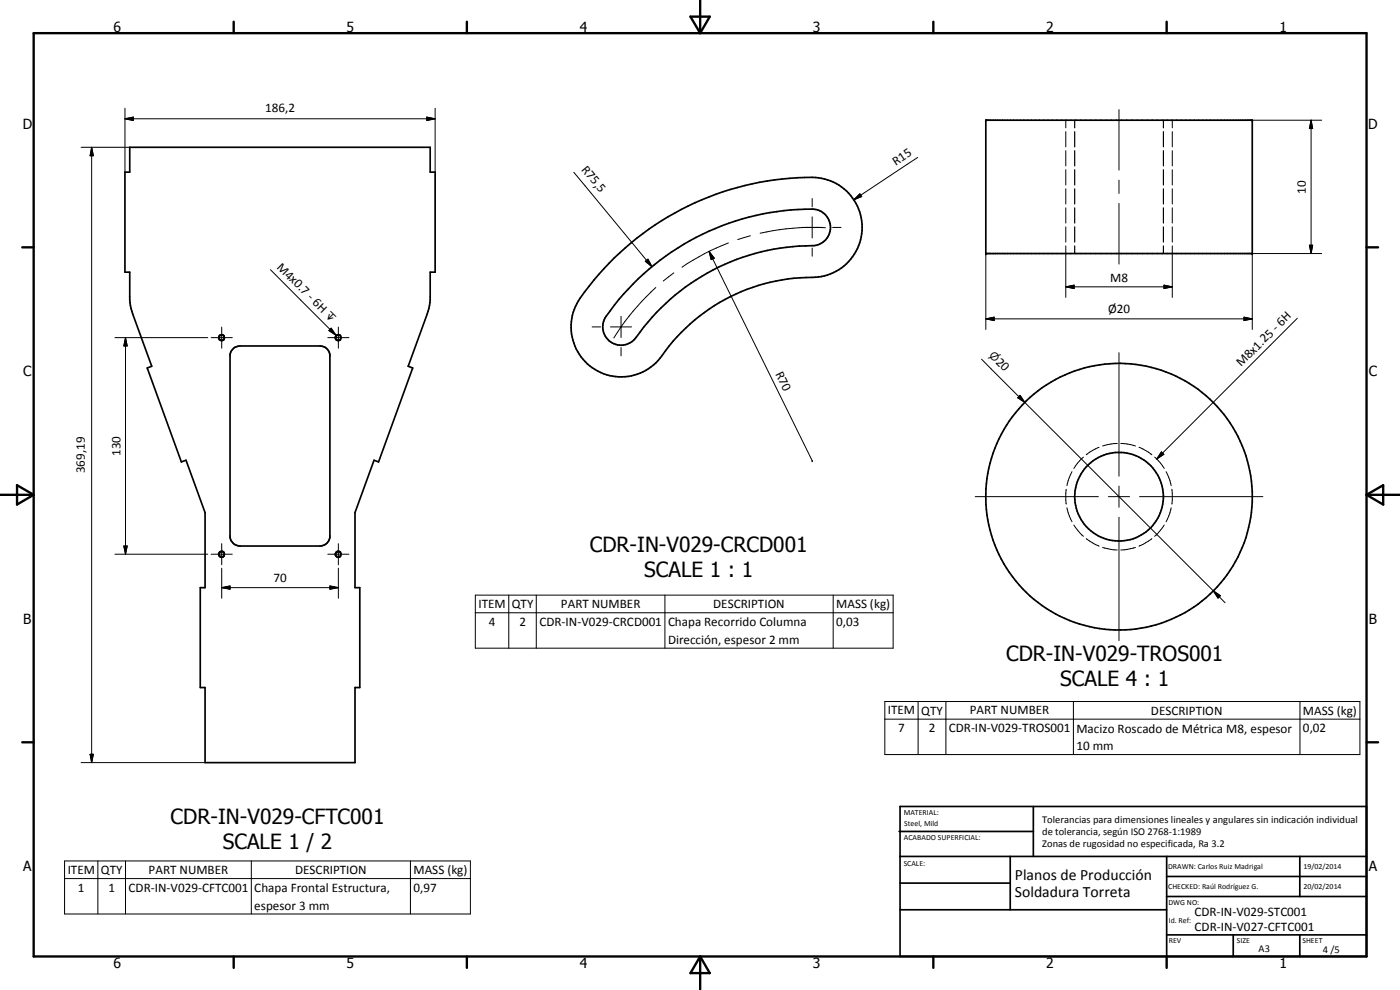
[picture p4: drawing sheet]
<svg xmlns="http://www.w3.org/2000/svg" width="420mm" height="297mm" viewBox="0 0 420 297" stroke-linecap="round" stroke-linejoin="round" font-family="sans-serif">
<g fill="none" stroke="#000" stroke-width=".51">
<path d="M295.9 36.1h79.9v40h-79.9zM38.9 44.2h90.2v7.4h1.5v30.1h-1.5v8.3l-.2 1.7-.7 2.5-5.7 15.7 1.4 .5-10.3 28.2-1.3-.5-5.8 15.7v22.5h1.5v30h-1.5v22.5h-45v-22.5h-1.4v-30h1.4v-22.5l-5.7-15.7-1.4 .5-10.2-28.2 1.3-.5-5.7-15.7-.7-2.5-.2-1.7v-8.3h-1.4v-30.1h1.4zM184.4 77.4a84.8 84.8 0 0 1 61.2-24.1 15.1 15.1 0 0 1 13 16.8 15.1 15.1 0 0 1-16.7 13.2 55.6 55.6 0 0 0-44.4 24.9 15.1 15.1 0 0 1-21.4 .8 15.1 15.1 0 0 1-.7-21.4l4.3-5.3zM190.1 85.1a74.4 74.4 0 0 1 54.8-22.2 5.5 5.5 0 0 1 4.3 5.9 5.5 5.5 0 0 1-5.5 4.9 65 65 0 0 0-53.6 28.4 5.5 5.5 0 0 1-7.3 .1 5.5 5.5 0 0 1-.9-7.3l1.3-1.7a58 58 0 0 1 6.9-8.1zM70.2 104.4l1.8-.6h24a3 3 0 0 1 3 2.6v54.8a3 3 0 0 1-3 2.6h-24a3 3 0 0 1-3-2.6v-54.8l.4-1.1zM269.8 249.5h40.3M270.1 242h140v45h-140zM270.1 257h140M303.2 257v16M310.1 242v15M350.1 257v30M390.1 257v12"/>
<path d="M270.1 265h33.1M270.1 273h80M350.1 269h60M350.1 263h60M350.1 280.5h60M370.1 280.5v6.5M390.1 280.5v6.5"/>
<circle cx="66.5" cy="101.3" r=".82"/>
<circle cx="101.5" cy="101.3" r=".82"/>
<circle cx="335.8" cy="149" r="40"/>
<circle cx="335.9" cy="149" r="13.3"/>
<circle cx="66.5" cy="166.3" r=".83"/>
<circle cx="101.5" cy="166.3" r=".82"/>
</g>
<g fill="none" stroke="#000" stroke-width=".3">
<path d="M37.5 35.6l2.5-.5v1.1zM37.5 35.6h93.1M37.5 32.5v19.1M128.1 35.1l2.5 .5-2.5 .6zM130.6 32.5v19.1M319.9 36.1v2.3M319.9 39.5v4.6M335.8 32.9v18.2M351.8 36.1v2.3M351.8 39.5v4.6M375.8 36.1h20.9M393.5 36.1l.4 2.5h-.9z"/>
<path d="M393.5 36.1v40M24.3 44.2h14.6M27.5 44.2l.5 2.5h-1zM27.5 44.2v184.6M172.2 51.7l23.5 28.3M243.7 59.6v2.5M256.2 59.9l1.9-1.7 .5 .8zM275.4 47.2l-19.2 12.7M319.9 45.2v4.6M319.9 50.9v4.6M319.9 56.6v4.6M335.8 54.1v3.9"/>
<path d="M351.8 45.2v4.6M351.8 50.9v4.6M351.8 56.6v4.6M193.7 78.4l.8-.6 1.2 2.2zM212.8 75.4l1.6 2.1-1 .4zM212.8 75.4l30.9 62.8M218.6 72.9a64.2 64.2 0 0 0-13.9 7.3M225.2 70.7l-3.8 1.2M240.6 68.2h6.3M241.8 68.2l-5.9 .5-7.8 1.3M243.7 65.1v6.3M243.7 74.4v2.5"/>
<path d="M245.7 68.2l2 .1M249.9 68.2h2.5M295.9 76.1v22.7M319.9 62.4v4.5M319.9 68.1v4.5M319.9 73.8v15.4M335.8 61v18.2M351.8 62.4v4.5M351.8 68.1v4.5M351.8 73.8v15.4M393 73.6h.9l-.4 2.5zM396.7 76.1h-20.9v22.7"/>
<path d="M66.5 98.1v6.4M81.2 80.9l19.6 19.7M99.4 98.5l1.4 2.1-2.1-1.4zM101.5 98.1v6.4M177.7 98.1h2.5M183.2 98.1h6.4M186.4 94.9v6.4M196.8 86.3a70.3 70.3 0 0 0-12.6 15.1M202.2 81.9l-3.2 2.4M295.9 95.7l2.5-.5v1zM295.9 95.7h79.9M319.9 86.1l2.5-.5v1z"/>
<path d="M319.9 86.1h31.9M349.3 85.6l2.5 .5-2.5 .5zM373.3 95.2l2.5 .5-2.5 .5zM389.3 95.5l-42.1 42.2M34.5 101.3h27.8M37.7 101.3l.5 2.5h-1zM37.7 101.3v65M63.4 101.3h6.3M67.3 100.7a1 1 0 0 0-1.4-.1 1 1 0 0 0 0 1.4 1 1 0 0 0 1.4-.1M98.4 101.3h6.3M102.3 100.7a1 1 0 0 0-1.5-.1 1 1 0 0 0 0 1.4 1 1 0 0 0 1.5-.1M186.4 104.3v2.5"/>
<path d="M294.6 107.8l12.9 12.9M305.4 119.3l.7-.7 1.4 2.1zM306.1 118.6l1.4 2.1-2.1-1.4zM335.8 105.8v37.1M243.7 138.2h.1M307.5 120.7l60.2 60.1M325.2 137.2l-1.8 1.8-1.1 1.5M329.8 134.2l-1.9 1-1.9 1.2M335.3 133.1l-1.9 .1-2.5 .6M336.4 133.1l1.9 .1 2.5 .6M341.8 134.2l2 1 1.9 1.2M346.5 137.2l1.8 1.8 1.1 1.5"/>
<path d="M348.6 135.6l.7 .7-2.1 1.4zM292.7 149h36.9M320 146.8v4.5M320.2 152.4l.7 2.4 .8 1.7M321.7 141.5l-.8 1.8-.7 2.4M322.3 157.5l1.7 2.3 1.2 1.1M332.6 149h6.4M335.8 145.8v6.4M335.8 155.2v37M342 149h37M349.4 157.5l-1.7 2.3-1.2 1.1M350 141.5l.8 1.8 .7 2.4"/>
<path d="M351.5 152.4l-.7 2.4-.8 1.7M351.7 146.8v4.5M34.5 166.3h27.8M37.2 163.8h1l-.5 2.5zM63.4 166.3h6.3M66.5 176.3l2.5-.5v1zM66.5 163.1v6.4M66.5 170.5v9M66.5 176.3h35M67.3 165.7a1 1 0 0 0-1.4-.1 1 1 0 0 0 0 1.5 1 1 0 0 0 1.4-.2M98.4 166.3h6.3M99 175.8l2.5 .5-2.5 .5z"/>
<path d="M101.5 163.1v6.4M101.5 170.5v9M102.3 165.7a.99 .99 0 0 0-1.5-.1 .99 .99 0 0 0 0 1.4 .99 .99 0 0 0 1.5-.1M142.7 178.6h125.3v15.9h-125.3zM152.7 178.6v15.9M160.9 178.6v15.9M199.5 178.6v15.9M250.1 178.6v15.9M326 161.6l3.8 2.3M330.9 164.3l2.5 .5 1.9 .2M340.8 164.3l-2.5 .5-1.9 .2M345.7 161.6l-3.9 2.3"/>
<path d="M364.1 177.3l2.2 1.4-.8 .8zM142.7 183.9h125.3M265.5 210.5h142.6v15.9h-142.6zM265.5 215.8h142.6M275.5 210.5v15.9M283.9 210.5v15.9M322.1 210.5v15.9M390.1 210.5v15.9M24.3 228.8h37.2M27 226.3h1l-.5 2.5zM19.4 258.3h121.8v15.9h-121.8zM29.4 258.3v15.9"/>
<path d="M37.7 258.3v15.9M75.4 258.3v15.9M123.2 258.3v15.9M19.4 263.6h121.8"/>
</g>
<g fill="#000">
<circle cx="295.9" cy="36.1" r=".25"/>
<circle cx="375.8" cy="36.1" r=".25"/>
<circle cx="295.9" cy="76.1" r=".25"/>
<circle cx="375.8" cy="76.1" r=".25"/>
</g>
<g fill="none" stroke="#000" stroke-width=".35">
<path d="M322.5 36.1v2.3M322.5 39.5v4.6M349.2 36.1v2.3M349.2 39.5v4.6M322.5 45.2v4.6M322.5 50.9v4.6M322.5 56.6v4.6M349.2 45.2v4.6M349.2 50.9v4.6M349.2 56.6v4.6M322.5 62.4v4.5M322.5 68.1v4.5"/>
<path d="M322.5 73.8v2.3M349.2 62.4v4.5M349.2 68.1v4.5M349.2 73.8v2.3"/>
</g>
<g fill="none" stroke="#000" stroke-width=".71">
<path d="M10.1 9.9h400v277.1h-400zM70.1 6.5v3.4M140.1 6.5v3.4M207.2 5h5.8l-2.9 4.9zM210.1 0v9.9M280.1 6.5v3.4M350.1 6.5v3.4M6.7 74.2h3.4M410.1 74.2h3.5M.1 148.5h10M5.1 145.6l5 2.9-5 2.9zM410.1 148.5h10"/>
<path d="M410.1 148.5l5-2.9v5.8zM6.7 222.7h3.4M410.1 222.7h3.5M70.1 287v3.4M140.1 287v3.4M210.1 287v10M210.1 287l2.9 5h-5.8zM280.1 287v3.4M350.1 287v3.4"/>
</g>
<g fill="#000">
<path d="M37.5 35.6l2.5-.5v1.1zM128.1 35.1l2.5 .5-2.5 .6zM393.5 36.1l.4 2.5h-.9zM27.5 44.2l.5 2.5h-1zM256.2 59.9l1.9-1.7 .5 .8zM193.7 78.4l.8-.6 1.2 2.2zM212.8 75.4l1.6 2.1-1 .4zM393 73.6h.9l-.4 2.5zM99.4 98.5l1.4 2.1-2.1-1.4zM295.9 95.7l2.5-.5v1zM319.9 86.1l2.5-.5v1zM349.3 85.6l2.5 .5-2.5 .5z"/>
<path d="M373.3 95.2l2.5 .5-2.5 .5zM37.7 101.3l.5 2.5h-1zM306.1 118.6l1.4 2.1-2.1-1.4zM348.6 135.6l.7 .7-2.1 1.4zM37.2 163.8h1l-.5 2.5zM66.5 176.3l2.5-.5v1zM99 175.8l2.5 .5-2.5 .5zM364.1 177.3l2.2 1.4-.8 .8zM27 226.3h1l-.5 2.5z"/>
</g>
<g font-size="6.3">
<text x="177" y="165.7">CDR-IN-V029-CRCD001</text>
<text x="193.4" y="173.2">SCALE 1 : 1</text>
<text x="302" y="198.2">CDR-IN-V029-TROS001</text>
<text x="318.2" y="205.7">SCALE 4 : 1</text>
<text x="51.2" y="247.1">CDR-IN-V029-CFTC001</text>
<text x="66.9" y="254.7">SCALE 1 / 2</text>
</g>
<g font-size="4.7">
<text x="304.6" y="263.9">Planos de Producción</text>
<text x="304.6" y="269.3">Soldadura Torreta</text>
</g>
<g font-size="4.2">
<text x="34" y="9.6">6</text>
<text x="104" y="9.6">5</text>
<text x="174" y="9.6">4</text>
<text x="244" y="9.6">3</text>
<text x="314" y="9.6">2</text>
<text x="384" y="9.6">1</text>
<text x="6.8" y="38.7">D</text>
<text x="410.6" y="38.7">D</text>
<text x="7" y="112.9">C</text>
<text x="410.8" y="112.9">C</text>
<text x="7" y="187.1">B</text>
<text x="410.8" y="187.1">B</text>
<text x="7" y="261.4">A</text>
<text x="410.8" y="261.4">A</text>
<text x="34" y="290.4">6</text>
<text x="104" y="290.4">5</text>
<text x="174" y="290.4">4</text>
<text x="244" y="290.4">3</text>
<text x="314" y="290.4">2</text>
<text x="384" y="290.4">1</text>
</g>
<g font-size="3.9">
<text x="79.6" y="33.6">186,2</text>
<text x="174.3" y="51" transform="rotate(50 174.3 51)">R75,5</text>
<text x="268.8" y="49.7" transform="rotate(-34 268.8 49.7)">R15</text>
<text x="391.9" y="58.1" transform="rotate(-90 391.9 58.1)">10</text>
<text x="82.9" y="80.3" transform="rotate(45 82.9 80.3)">M4x0.7 - 6H</text>
<text x="333.2" y="84.5">M8</text>
<text x="332.6" y="93.8">Ø20</text>
<text x="232.7" y="112.2" transform="rotate(64 232.7 112.2)">R70</text>
<text x="298.6" y="108.8" transform="rotate(45 298.6 108.8)">20</text>
<text x="372.5" y="110.2" transform="rotate(-45 372.5 110.2)">M8x1.25 - 6H</text>
<text x="36.1" y="136.8" transform="rotate(-90 36.1 136.8)">130</text>
<text x="25.5" y="142" transform="rotate(-90 25.5 142)">369,19</text>
<text x="82.1" y="174.8">70</text>
<text x="143.6" y="182.5">ITEM</text>
<text x="153.6" y="182.5">QTY</text>
<text x="168.3" y="182.5">PART NUMBER</text>
<text x="214.1" y="182.5">DESCRIPTION</text>
<text x="250.9" y="182.5">MASS (kg)</text>
<text x="146.7" y="187.7">4</text>
<text x="155.9" y="187.8">2</text>
<text x="161.9" y="187.8">CDR-IN-V029-CRCD001</text>
<text x="200.5" y="187.9">Chapa Recorrido Columna</text>
<text x="250.9" y="187.8">0,03</text>
<text x="200.5" y="193.2">Dirección, espesor 2 mm</text>
<text x="266.4" y="214.4">ITEM</text>
<text x="276.5" y="214.4">QTY</text>
<text x="291" y="214.4">PART NUMBER</text>
<text x="345.4" y="214.4">DESCRIPTION</text>
<text x="391" y="214.5">MASS (kg)</text>
<text x="269.6" y="219.7">7</text>
<text x="278.7" y="219.7">2</text>
<text x="284.8" y="219.7">CDR-IN-V029-TROS001</text>
<text x="323" y="219.8">Macizo Roscado de Métrica M8, espesor</text>
<text x="391" y="219.7">0,02</text>
<text x="323" y="225.1">10 mm</text>
<text x="20.3" y="262.2">ITEM</text>
<text x="30.3" y="262.3">QTY</text>
<text x="44.6" y="262.2">PART NUMBER</text>
<text x="88.6" y="262.3">DESCRIPTION</text>
<text x="124.1" y="262.3">MASS (kg)</text>
<text x="23.4" y="267.5">1</text>
<text x="32.5" y="267.5">1</text>
<text x="38.6" y="267.5">CDR-IN-V029-CFTC001</text>
<text x="76.3" y="267.6">Chapa Frontal Estructura,</text>
<text x="124.1" y="267.5">0,97</text>
<text x="76.3" y="272.9">espesor 3 mm</text>
<text x="358.5" y="275">CDR-IN-V029-STC001</text>
<text x="358.5" y="279.4">CDR-IN-V027-CFTC001</text>
</g>
<g font-size="3.3">
<text x="97.4" y="94.7" transform="rotate(45 97.4 94.7)">x</text>
<text x="296.7" y="106.8" transform="rotate(45 296.7 106.8)">n</text>
</g>
<g font-size="3.1">
<text x="312.7" y="246.8">Tolerancias para dimensiones lineales y angulares sin indicación individual</text>
<text x="312.7" y="250.4">de tolerancia, según ISO 2768-1:1989</text>
<text x="312.7" y="254">Zonas de rugosidad no especificada, Ra 3.2</text>
<text x="377.7" y="285.6">A3</text>
<text x="397" y="285.9">4 /5</text>
</g>
<g font-size="2.4">
<text x="271.2" y="244.4">MATERIAL:</text>
<text x="271.3" y="252">ACABADO SUPERFICIAL:</text>
<text x="271.4" y="247.9">Steel, Mild</text>
<text x="271.2" y="259.7">SCALE:</text>
<text x="350.6" y="260.8">DRAWN: Carlos Ruiz Madrigal</text>
<text x="391.2" y="260.6">19/02/2014</text>
<text x="350.6" y="266.9">CHECKED: Raúl Rodríguez G.</text>
<text x="391.2" y="266.7">20/02/2014</text>
<text x="350.6" y="271.4">DWG NO:</text>
<text x="350.8" y="276.9">Id. Ref:</text>
<text x="350.8" y="282.8">REV</text>
<text x="371.2" y="282.9">SIZE</text>
<text x="390.9" y="282.9">SHEET</text>
</g>
</svg>
